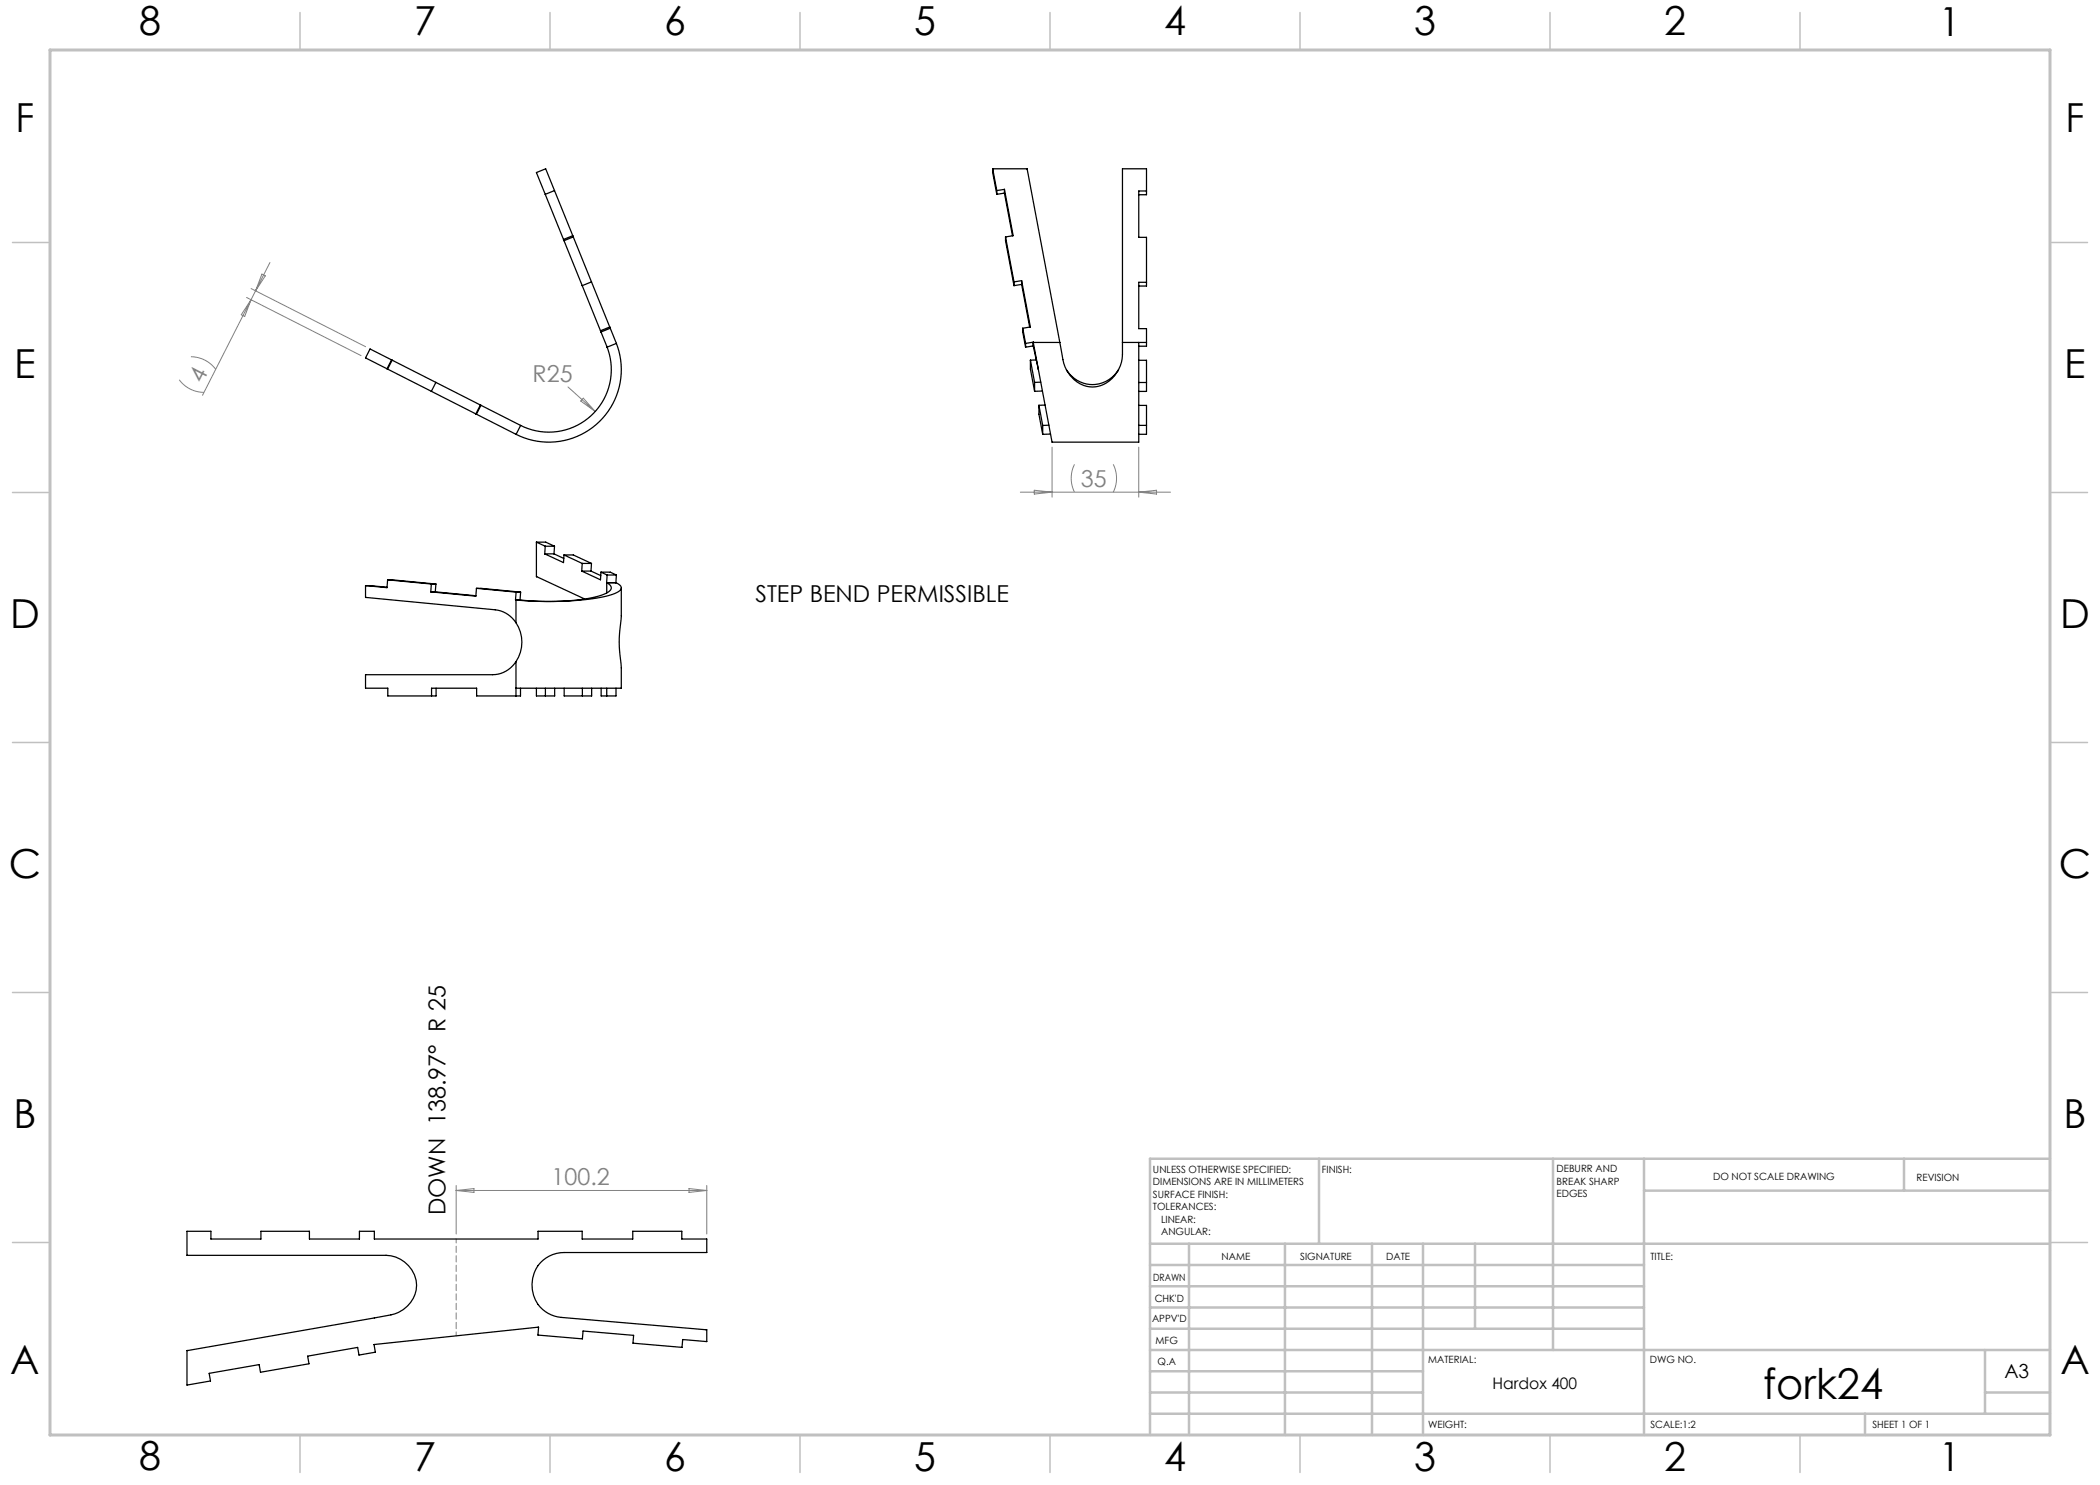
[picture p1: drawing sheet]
<svg xmlns="http://www.w3.org/2000/svg" width="420mm" height="297mm" viewBox="0 0 420 297" stroke-linecap="round" stroke-linejoin="round" font-family="sans-serif">
<g fill="none" stroke="#808080" stroke-width=".2">
<path d="M49.3 59.5l22.9 11.6M50.2 59.9l-1.3 3.4-.6-.4zM50.2 57.7l22.9 11.6M52.4 54.8l.7 .4-2 3zM54 52.5l-13.5 26.6M35.8 76a6.2 6.2 0 0 0 5 2.5M38.2 71.3a6.2 6.2 0 0 1 4.9 2.6M109.8 73.9h.1M113.6 77.4l5.4 4.9M116.7 79.6l2.3 2.7-2.9-2.1zM204.1 98.4h30M206.9 98.1l3.5 .3-3.5 .4z"/>
<path d="M210.4 89.4v10M214.9 92.9a6.2 6.2 0 0 0 0 5.5M222.7 92.9a6.2 6.2 0 0 1 0 5.5M227.8 89.4v10M227.8 98.4l3.5-.3v.7zM91.2 237.1v9.7M91.2 238.1h50.2M91.2 238.1l3.6-.4v.8zM137.8 237.7l3.6 .4-3.6 .4zM141.4 237.1v9.7"/>
</g>
<path d="M91.2 247.8v19.4" fill="none" stroke="#808080" stroke-width=".2" stroke-dasharray="1.3 .6" stroke-dashoffset=".5"/>
<path d="M410 231.8v55.2h-187.2" fill="none" stroke="#c0c0c0" stroke-width=".2"/>
<g fill="none" stroke="#c0c0c0" stroke-width=".5">
<path d="M263.8 231.8v17M310.6 231.8v38.2M328.8 231.8v55.2M328.8 238.1h81.2M380.8 231.8v6.3M410 231.8h-180v55.2M230 248.8h180M230 257.3h98.8M230 253h98.8M237.8 248.8v38.2M257 248.8v38.2M274.4 248.8v38.2"/>
<path d="M284.6 248.8v38.2M295 248.8v17M230 265.8h98.8M230 261.5h98.8M230 278.5h54.6M230 274.3h54.6M230 270h180M397 278.5h13M397 270v12.8M230 282.8h180M373 282.8v4.2"/>
</g>
<g fill="none" stroke="#c0c0c0" stroke-width=".3">
<path d="M60 2.5v7.5M110 2.5v7.5M160 2.5v7.5M210 2.5v7.5M260 2.5v7.5M310 2.5v7.5M360 2.5v7.5M2.5 48.5h7.5M410 48.5h7.5M2.5 98.5h7.5M410 98.5h7.5M2.5 148.5h7.5"/>
<path d="M410 148.5h7.5M2.5 198.5h7.5M410 198.5h7.5M2.5 248.5h7.5M410 248.5h7.5M60 287v7.5M110 287v7.5M160 287v7.5M210 287v7.5M260 287v7.5M310 287v7.5M360 287v7.5"/>
</g>
<path d="M10 10h400v277h-400z" fill="none" stroke="#c0c0c0" stroke-width=".6"/>
<g fill="none" stroke="#000" stroke-width=".25">
<path d="M110.9 38.1l-1.9 .8M198.5 33.8l.9 4.3M198.5 33.8h7l6.5 34.7M198.5 33.8v.7l.9 4.4M199.4 38.1v.8M200.9 37.9l1.7 9.2-1.5 .3M200.9 37.9l-1.5 .2M200.9 38.6l1.6 8.6M200.9 37.9v.7M200.9 38.6l-1.5 .3M227.8 38.9h1.5v-5.1h-4.8v34.7M229.3 38.2h-1.5v9.3h1.5v9.7h-1.5"/>
<path d="M112.7 47.9l.1 .2M112.8 48.1l3.6 9M114.6 47.1l-5.5-13.3-1.8 .7 5.4 13.4M114.6 47.1l-1.9 .8M114.6 47.1l.1 .3M114.7 47.4l3.6 9M114.7 47.4l-1.9 .7M116.4 57.1l3.7 9.1M118.3 56.4l-1.9 .7M118.3 56.4l3.6 9M201.1 47.4l1.7 9M201.1 47.4v.7l1.7 9"/>
<path d="M202.8 56.4v.7M204.3 56.1l1.8 9.3-1.6 .2M204.3 56.1l-1.5 .3M204.3 56.9l1.6 8.5M204.3 56.1v.8M204.3 56.9l-1.5 .2M229.3 56.5h-1.5v9.2h1.5v3.5h-1.5M78.3 72l-.9 1.8M78.4 72l-.9 1.8M86.3 78.3l8.9 4.5M87.2 76.5l-13.2-6.7-.9 1.8 13.2 6.7M87.2 76.5l-.9 1.8"/>
<path d="M87.2 76.5l16.9 8.6M120.1 66.2l.1 .2M120.2 66.4l1.2 3 1.9-.7M121.3 69.2a12.5 12.5 0 0 1-3.1 13.9 12.5 12.5 0 0 1-14.1 2M121.9 65.4l-1.8 .8M121.9 65.4l1.4 3.3M122.1 65.6l-1.9 .8M123.3 68.7a14.5 14.5 0 0 1-3.8 16 14.5 14.5 0 0 1-16.3 2.2M204.5 65.6l.6 3.1M204.5 65.6v.8l.6 3M205.1 68.7v.7M206.1 72v1.8l.8 4.5"/>
<path d="M206.1 72l.8 4.5M206.6 68.4l.1 .8M206.6 68.4l.1 .1M206.6 68.4l-1.5 .3M206.7 68.5l3.7 19.9h17.4v-19.9M206.7 69.2l1 4.7M206.7 68.5h5.3M206.7 69.2l-1.6 .2M206.9 76.5v1.8M207.3 72h-1.2M207.7 73.9h.1M208.2 76.4l-1.3 .1"/>
<path d="M208.5 78.2l-1.6 .1M212 68.5l.3 1.7a7.8 7.8 0 0 0 3.8 6.6 5.6 5.6 0 0 0 7.5-2.6 10.6 10.6 0 0 0 .9-5.1v-.6M223.7 73.9a6 6 0 0 1-10.4 .1M224.5 68.5h4.8M227.8 72.1h1.5v6.2h-1.5M227.8 76.5h1.5M95.2 82.8h.1M95.3 82.8l7.9 4.1M96.1 81l-.9 1.8M96.2 81.1l-.9 1.7M104.1 85.1l-.9 1.8M207.8 81.1v1.7l.7 4.1"/>
<path d="M207.8 81.1l.7 4M208.5 85.1v1.8M209 81l-1.2 .1M209.8 85l-1.3 .1M210.1 86.8l-1.6 .1M227.8 81.1h1.5v5.8h-1.5M227.8 85.1h1.5M73.1 117.1v2.4l25.9 2.5a5.6 5.6 0 0 1 4.2 2.5M73.1 117.1l4.3 .3M77.5 116l-.1 1.5-4.3-.4M77.5 116l8.8 .8M77.5 116l9.7 .8"/>
<path d="M86.2 118.4h.9M86.3 116.8l-.1 1.6M86.3 116.8h.9M87.1 118.4l8.1 .7M87.2 116.8l-.1 1.6M95.3 117.7l7.9 .7M95.3 117.7l-.1 1.5-9-.8M95.3 117.7l8.8 .7M103.1 120h1M103.1 120h.1M103.2 118.4l-.1 1.6M103.2 118.4h.9"/>
<path d="M104.1 118.4v1.6M107.3 108.4v6.9l9.6 4.5M107.3 108.4l1.7 .8M107.3 108.4h1.8l1.8 .8M108.9 110.8l3.8 1.7 .1-1.5M108.9 110.8h1.9M109 109.2l-.1 1.6M109 109.2h1.9M110.8 110.8l2 .9M110.9 109.2l-.1 1.6M112.8 111l3.6 1.7M112.8 111h1.9l3.6 1.7"/>
<path d="M116.3 114.2l3.8 1.8 .1-1.6M116.3 114.2h1.9M116.4 112.7l-.1 1.5M116.4 112.7h1.9M118.2 114.2l2 .9M118.3 112.7l-.1 1.5M120.2 114.4l1.2 .6M120.2 114.4h1.9l1.2 .6M121.3 116.5h1.9M121.3 116.5h.1M121.3 116.5a.97 .97 0 0 1 .9 .7 .97 .97 0 0 1-.2 1 12 12 0 0 1-5.8 1.7l-5.6 .4-3.3-.1-3.2-.2M121.3 116.5v2.1"/>
<path d="M121.4 115l-.1 1.5M121.4 115h1.9M123.2 116.5h.1M123.2 116.5a1.06 1.06 0 0 1 1 1.4 6.3 6.3 0 0 1-3.7 1.5 65.4 65.4 0 0 1-17.3 .6M123.3 115l-.1 1.5M124.3 117.6v5.6a32.9 32.9 0 0 0 0 10.4v4h-21.1M103.2 124.5a7 7 0 0 1 0 7.8M103.2 132.3a5.6 5.6 0 0 1-4.6 2.6h-25.5v2.7h4.5v1.6h9.6v-1.6M103.2 120v4.5M103.2 132.3v6.9M104.1 137.6v1.6h-8.8v-1.6h-9v1.6M107.3 137.6v1.6h3.6v-1.6"/>
<path d="M109.1 137.6v1.6M112.8 137.6v1.6h5.5v-1.6M116.5 137.6v1.6M120.2 137.6v1.6h3v-1.6M121.3 137.6v1.6M37.4 246.3h4.8v1.5h10v-1.5h9.7v1.5h10v-1.5h3v1.5h32.7v-1.5h8.8v1.5h10.1v-1.5h9.9v1.5h5v2.7h-28.6a6.5 6.5 0 0 0-6.4 6.2 6.5 6.5 0 0 0 5.9 6.8l29.1 2.4v2.4l-4.9-.4-.1 1.6-9.8-.9 .1-1.5-10.1-.9-.1 1.6-8.9-.8 .1-1.6h-.1l-32.7 3.5 .2 1.5-3.3 .6-.3-1.5-10 1.7 .3 1.6-9.7 1.7-.3-1.6-10 1.8 .3 1.5-4.7 .8v-6.9l37.5-6.5a10.1 10.1 0 0 0 6.6-2.4 5.8 5.8 0 0 0-2.3-9.8l-2-.3h-39.8z"/>
</g>
<text font-size="8.5" x="352.6" y="279.7">fork24</text>
<g font-size="8">
<text x="27.8" y="7">8</text>
<text x="82.8" y="7.1">7</text>
<text x="132.8" y="7.1">6</text>
<text x="182.8" y="7.1">5</text>
<text x="232.8" y="7.1">4</text>
<text x="282.8" y="7.1">3</text>
<text x="332.8" y="7.1">2</text>
<text x="387.8" y="7.1">1</text>
<text x="3.1" y="26.3">F</text>
<text x="413.1" y="26.3">F</text>
<text x="2.9" y="75.6">E</text>
<text x="412.9" y="75.6">E</text>
<text x="2" y="125.6">D</text>
<text x="412" y="125.6">D</text>
<text x="1.8" y="175.6">C</text>
<text x="411.8" y="175.6">C</text>
<text x="2.7" y="225.6">B</text>
<text x="412.7" y="225.6">B</text>
<text x="2.1" y="274.9">A</text>
<text x="412.1" y="274.8">A</text>
<text x="27.8" y="294">8</text>
<text x="82.8" y="294.1">7</text>
<text x="132.8" y="294.1">6</text>
<text x="182.8" y="294.1">5</text>
<text x="232.8" y="294.1">4</text>
<text x="282.8" y="294.1">3</text>
<text x="332.8" y="294.1">2</text>
<text x="387.8" y="294.1">1</text>
</g>
<g font-size="4.7" fill="#808080">
<text x="40.5" y="76.9" transform="rotate(-63 40.5 76.9)">4</text>
<text x="106.5" y="76.4">R25</text>
<text x="216.2" y="97.4">35</text>
<text x="110.3" y="237.1">100.2</text>
</g>
<g font-size="4.7">
<text x="151.1" y="120.5">STEP BEND PERMISSIBLE</text>
<text x="89.1" y="243.1" transform="rotate(-90 89.1 243.1)">DOWN 138.97° R 25</text>
</g>
<text font-size="3.9" x="400.9" y="275.5">A3</text>
<text font-size="3.2" x="298.5" y="277.9">Hardox 400</text>
<g font-size="2">
<text x="230.6" y="234.6">UNLESS OTHERWISE SPECIFIED:</text>
<text x="230.6" y="237.1">DIMENSIONS ARE IN MILLIMETERS</text>
<text x="230.6" y="239.6">SURFACE FINISH:</text>
<text x="264.4" y="234.6">FINISH:</text>
<text x="311.3" y="234.5">DEBURR AND</text>
<text x="311.3" y="237">BREAK SHARP</text>
<text x="311.3" y="239.5">EDGES</text>
<text x="342.6" y="236">DO NOT SCALE DRAWING</text>
<text x="383.3" y="236.2">REVISION</text>
<text x="230.6" y="242.1">TOLERANCES:</text>
<text x="232.2" y="244.6">LINEAR:</text>
<text x="232.2" y="247.1">ANGULAR:</text>
<text x="244.3" y="252">NAME</text>
<text x="260" y="251.9">SIGNATURE</text>
<text x="277.2" y="251.9">DATE</text>
<text x="330.1" y="251.9">TITLE:</text>
<text x="230.6" y="256.1">DRAWN</text>
<text x="230.9" y="260.3">CHK'D</text>
<text x="230.4" y="264.4">APPV'D</text>
<text x="231.1" y="268.8">MFG</text>
<text x="231.5" y="273">Q.A</text>
<text x="285.6" y="272.5">MATERIAL:</text>
<text x="330" y="272.5">DWG NO.</text>
<text x="285.6" y="285.5">WEIGHT:</text>
<text x="330.1" y="285.6">SCALE:1:2</text>
<text x="374.5" y="285.6">SHEET 1 OF 1</text>
</g>
</svg>
